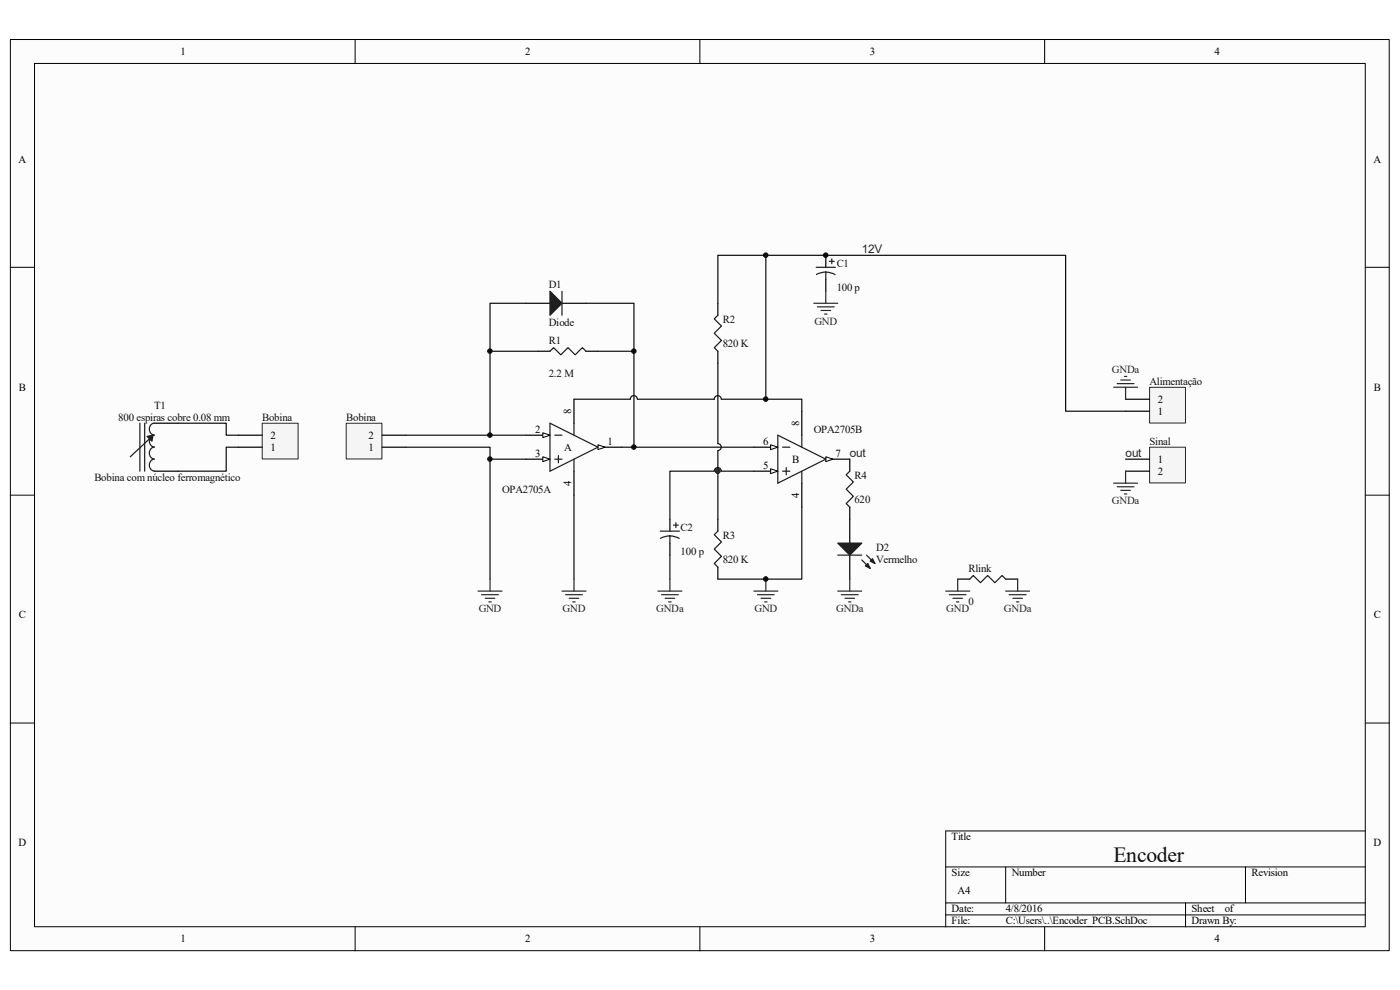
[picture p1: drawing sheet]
<svg xmlns="http://www.w3.org/2000/svg" width="297mm" height="210mm" viewBox="0 0 297 210" stroke-linecap="round" stroke-linejoin="round" font-family="sans-serif">
<path d="M2.2 8.4h292.5v193.3h-292.5z" fill="#fcfcfc"/>
<path d="M2.2 8.4h292.5v193.3h-292.5z" fill="none" stroke="#000" stroke-width=".21"/>
<path d="M7.4 13.5h282.2v183.1h-282.2z" fill="#fcfcfc"/>
<g fill="none" stroke="#000" stroke-width=".21">
<path d="M7.3 13.5h282.3v183.1h-282.3zM75.3 8.4v5.1M148.5 8.4v5.1M221.6 8.4v5.1M2.2 56.7h5.1M289.7 56.7h5.1M2.2 105h5.1M289.7 105h5.1M2.2 153.4h5.1M289.7 153.4h5.1M289.7 176.3h-89.1v20.3M75.3 196.6v5.1"/>
<path d="M148.5 196.6v5.1M200.6 183.9h89.1M200.6 191.5h89.1M200.6 194.1h89.1M213.4 183.9v7.6M221.6 196.6v5.1M251.5 191.5v5.1M264.2 183.9v7.6"/>
</g>
<circle cx="152.3" cy="99.9" r=".48" fill="#0e0e0e" stroke="#0e0e0e" stroke-width=".21"/>
<path d="M111.6 92.3h5.1" fill="none" stroke="#000" stroke-width=".25"/>
<path d="M115.2 91.8l1.5 .5-1.5 .5z" fill="#fcfcfc" stroke="#000" stroke-width=".21"/>
<path d="M111.6 97.4h5.1" fill="none" stroke="#000" stroke-width=".25"/>
<path d="M115.2 96.9l1.5 .5-1.5 .5z" fill="#fcfcfc" stroke="#000" stroke-width=".21"/>
<path d="M126.9 94.9h5" fill="none" stroke="#000" stroke-width=".25"/>
<path d="M126.9 94.4l1.5 .5-1.5 .5z" fill="#fcfcfc" stroke="#000" stroke-width=".21"/>
<g fill="none" stroke="#1c1c1c" stroke-width=".25">
<path d="M116.7 74.5l.7-.8 1.6 1.6 1.5-1.6 1.5 1.6 1.5-1.6 .8 .8M119.2 61.8v5.1M152.3 66.9l-.8 .7 1.6 1.6-1.6 1.5 1.6 1.5-1.6 1.5 .8 .8M116.7 89.8l10.2 5.1-10.2 5.1zM117.7 92.3h1.5M117.7 97.4h1.5M118.5 96.6v1.6M121.8 89.8v2.5M121.8 97.4v2.6M180.3 100l-.8 .7 1.5 1.5-1.5 1.6 1.5 1.5-1.5 1.5 .8 .8M152.3 112.7l-.8 .7 1.6 1.6-1.6 1.5 1.6 1.5-1.6 1.5 .8 .8M177.7 117.8h5.1"/>
<path d="M182.8 118.8l1.8 1.8M183.8 117.8l1.8 1.7"/>
</g>
<g fill="none" stroke="#000" stroke-width=".25">
<path d="M111.6 64.3h5.1M114.1 74.5h2.6M119.2 64.3h5.1M124.3 74.5h2.6M152.3 64.3v2.6M152.3 74.5v2.6M121.8 84.7v5.1M121.8 100v5M159.9 100h5.1M180.3 97.4v2.6M152.3 110.1v2.6M180.3 107.6v7.6"/>
<path d="M180.3 117.8v5.1M152.3 120.3v2.6"/>
</g>
<g fill="#1c1c1c" stroke="#1c1c1c" stroke-width=".25">
<path d="M116.7 61.8l2.5 2.5-2.5 2.6z"/>
<path d="M177.7 115.2h5.1l-2.5 2.6z"/>
<path d="M183.6 120.1l.5-.6 .5 1.1z"/>
<path d="M185.1 118.5l.5 1-1-.5z"/>
</g>
<path d="M163.5 99.4l1.5 .6-1.5 .5z" fill="#fcfcfc" stroke="#000" stroke-width=".21"/>
<path d="M159.9 94.9h5.1" fill="none" stroke="#000" stroke-width=".25"/>
<path d="M163.5 94.4l1.5 .5-1.5 .5z" fill="#fcfcfc" stroke="#000" stroke-width=".21"/>
<path d="M175.2 97.4h5.1" fill="none" stroke="#000" stroke-width=".25"/>
<path d="M175.2 96.9l1.5 .5-1.5 .5z" fill="#fcfcfc" stroke="#000" stroke-width=".21"/>
<path d="M165 92.3l10.2 5.1-10.2 5.1zM166 94.9h1.6M166 100h1.6M166.8 99.2v1.5M170.1 92.3v2.6M170.1 100v2.5" fill="none" stroke="#1c1c1c" stroke-width=".25"/>
<path d="M170.1 87.2v5.1M170.1 102.5v5.1" fill="none" stroke="#000" stroke-width=".25"/>
<path d="M73.5 89.8h7.5v7.6h-7.5z" fill="#f5f5f5"/>
<path d="M73.4 89.8h7.6v7.6h-7.6z" fill="none" stroke="#262626" stroke-width=".21"/>
<path d="M81.1 94.9h5.1M81.1 92.3h5.1" fill="none" stroke="#000" stroke-width=".25"/>
<path d="M104 74.5h10.1M111.6 64.3h-7.6v28M124.3 64.3h10.2v10.2M126.9 74.5h7.6v20.4h-2.6M152.3 77.1v17a.74 .74 0 0 1 .7 .7 .74 .74 0 0 1-.7 .8M86.2 94.9h17.8v2.5h7.6M86.2 92.3h25.4M134.5 94.9h25.4M152.3 95.6v14.5" fill="none" stroke="#0e0e0e" stroke-width=".25"/>
<path d="M243.9 82.2h7.6v7.5h-7.6z" fill="#f5f5f5"/>
<path d="M243.9 82.2h7.6v7.5h-7.6z" fill="none" stroke="#262626" stroke-width=".21"/>
<path d="M175.2 54.2v2.5M175.2 59.2v2.6M238.8 84.7h5.1M238.8 87.2h5.1" fill="none" stroke="#000" stroke-width=".25"/>
<path d="M162.5 54.2v30.5M152.3 64.3v-10.1h73.8v33h12.7M135.2 84.7a.74 .74 0 0 0-.7-.8 .74 .74 0 0 0-.8 .8h-11.9M153 84.7a.74 .74 0 0 0-.7-.8 .74 .74 0 0 0-.8 .8h-16.2M153.1 84.7h17v2.5M121.8 105v17.9" fill="none" stroke="#0e0e0e" stroke-width=".25"/>
<path d="M173.2 56.7h4M175.2 57.7l1.2 .2 .8 .4M175.2 57.7l-.8 .1-1.2 .4M175.2 57.7v1.5M176 55.4h1M176.5 54.9v1" fill="none" stroke="#1c1c1c" stroke-width=".25"/>
<path d="M172.6 64.3h5.1M173.4 65.1h3.6M174.2 65.9h2M174.9 66.6h.5M175.2 61.8v2.5M159.9 125.4h5.1M160.7 126.2h3.6M161.5 126.9h2M162.2 127.7h.5M162.5 122.9v2.5" fill="none" stroke="#262626" stroke-width=".25"/>
<path d="M243.9 94.9h7.6v7.5h-7.6z" fill="#f5f5f5"/>
<path d="M243.9 94.9h7.6v7.5h-7.6z" fill="none" stroke="#262626" stroke-width=".21"/>
<path d="M32.7 100h5.1M32.7 89.8h5.1M238.8 97.4h5.1M238.8 100h5.1M142.1 110.1v2.6M142.1 115.2v2.6M203.2 122.9h2.5M213.4 122.9h2.5" fill="none" stroke="#000" stroke-width=".25"/>
<g fill="none" stroke="#262626" stroke-width=".25">
<path d="M238.5 79.9h.5M236.2 82.1h5.1M237 81.4h3.6M237.8 80.6h2M238.8 82.1v2.6M238.8 100v2.5M236.2 102.5h5.1M237 103.3h3.6M237.8 104h2M238.5 104.8h.5M101.4 125.4h5.1M102.2 126.2h3.5"/>
<path d="M102.9 126.9h2.1M103.7 127.7h.5M104 122.9v2.5M119.2 125.4h5.1M120 126.2h3.5M120.8 126.9h2M121.5 127.7h.5M121.8 122.9v2.5M139.6 125.4h5.1M140.3 126.2h3.6M141.1 126.9h2M141.9 127.7h.5"/>
<path d="M142.1 122.9v2.5M177.7 125.4h5.1M178.5 126.2h3.6M179.3 126.9h2M180 127.7h.5M180.3 122.9v2.5M200.6 125.4h5.1M201.4 126.2h3.6M202.2 126.9h2M202.9 127.7h.5M203.2 122.9v2.5M213.4 125.4h5"/>
<path d="M214.1 126.2h3.6M214.9 126.9h2M215.6 127.7h.6M215.9 122.9v2.5"/>
</g>
<g fill="none" stroke="#1c1c1c" stroke-width=".25">
<path d="M29.7 89.8v10.2M30.7 89.8v10.2M31.7 93.1l-4.1 3.8M32.7 89.8a1.27 1.27 0 0 0-1 1.2 1.27 1.27 0 0 0 1 1.3M32.7 92.3a1.27 1.27 0 0 0-1 1.3 1.27 1.27 0 0 0 1 1.2M32.7 94.9a1.27 1.27 0 0 0-1 1.2 1.27 1.27 0 0 0 1 1.3M32.7 97.4a1.27 1.27 0 0 0-1 1.3 1.27 1.27 0 0 0 1 1.2M140.1 112.7h4.1M142.1 113.7v1.5M142.1 113.7l1.2 .2 .8 .3M142.1 113.7l-.8 .1-1.2 .4M142.9 111.4h1"/>
<path d="M143.4 110.9v1M205.7 122.9l.8-.8 1.5 1.5 1.5-1.5 1.6 1.5 1.5-1.5 .8 .8"/>
</g>
<path d="M104 97.4v25.5M153 100a.74 .74 0 0 0-.7-.8 .74 .74 0 0 0-.8 .8h-9.4v10.1M153.1 100h6.8M142.1 117.8v5.1M170.1 107.6v15.3h-17.8" fill="none" stroke="#0e0e0e" stroke-width=".25"/>
<circle cx="152.3" cy="99.9" r=".48" fill="#262626" stroke="#262626" stroke-width=".21"/>
<path d="M31.2 92.6l1.3-.3-.3 1.3z" fill="#1c1c1c" stroke="#1c1c1c" stroke-width=".25"/>
<path d="M55.7 89.8h7.5v7.6h-7.5z" fill="#f5f5f5"/>
<path d="M55.6 89.8h7.6v7.6h-7.6z" fill="none" stroke="#262626" stroke-width=".21"/>
<path d="M50.5 94.9h5.1M50.5 92.3h5.1" fill="none" stroke="#000" stroke-width=".25"/>
<path d="M37.8 89.8h10.2v2.5h2.5M50.5 94.9h-2.5v5.1h-10.2" fill="none" stroke="#0e0e0e" stroke-width=".25"/>
<g fill="#0e0e0e" stroke="#0e0e0e" stroke-width=".21">
<circle cx="103.9" cy="97.4" r=".48"/>
<circle cx="103.9" cy="92.3" r=".48"/>
<circle cx="103.9" cy="74.5" r=".48"/>
<circle cx="134.5" cy="94.8" r=".48"/>
<circle cx="134.5" cy="74.5" r=".48"/>
<circle cx="162.4" cy="122.8" r=".48"/>
<circle cx="162.4" cy="84.7" r=".48"/>
<circle cx="162.4" cy="54.1" r=".48"/>
<circle cx="175.2" cy="54.1" r=".48"/>
</g>
<text font-size="4.6" fill="#0e0e0e" x="236.3" y="182.9">Encoder</text>
<g font-size="2.5" fill="#262626">
<text x="182.8" y="53.6">12V</text>
<text x="180.3" y="96.9">out</text>
<text x="238.8" y="96.9">out</text>
</g>
<g font-size="2.3">
<text x="38.3" y="11.6">1</text>
<text x="111.4" y="11.6">2</text>
<text x="184.5" y="11.6">3</text>
<text x="257.7" y="11.6">4</text>
<text x="3.9" y="34.5">A</text>
<text x="291.4" y="34.5">A</text>
<text x="4" y="82.8">B</text>
<text x="291.5" y="82.8">B</text>
<text x="121.2" y="87.8" transform="rotate(-90 121.2 87.8)">8</text>
<text x="245.7" y="85.4">2</text>
<text x="245.7" y="88">1</text>
<text x="57.4" y="95.6">1</text>
<text x="57.4" y="93">2</text>
<text x="78.2" y="95.6">1</text>
<text x="78.2" y="93">2</text>
<text x="113.5" y="91.8">2</text>
<text x="119.7" y="95.6">A</text>
<text x="128.9" y="94.3">1</text>
<text x="161.9" y="94.3">6</text>
<text x="169.5" y="90.3" transform="rotate(-90 169.5 90.3)">8</text>
<text x="113.5" y="96.9">3</text>
<text x="161.9" y="99.4">5</text>
<text x="168.1" y="98.1">B</text>
<text x="177.2" y="96.9">7</text>
<text x="245.7" y="98.1">1</text>
<text x="245.7" y="100.7">2</text>
<text x="121.2" y="103.1" transform="rotate(-90 121.2 103.1)">4</text>
<text x="169.5" y="105.7" transform="rotate(-90 169.5 105.7)">4</text>
<text x="4" y="131.2">C</text>
<text x="291.5" y="131.2">C</text>
<text x="3.9" y="179.5">D</text>
<text x="201.9" y="178.3">Title</text>
<text x="291.4" y="179.5">D</text>
<text x="201.9" y="185.9">Size</text>
<text x="214.6" y="185.9">Number</text>
<text x="265.5" y="185.9">Revision</text>
<text x="203.2" y="189.7">A4</text>
<text x="201.9" y="193.5">Date:</text>
<text x="201.9" y="196.1">File:</text>
<text x="213.4" y="193.5">4/8/2016</text>
<text x="213.4" y="196.1">C:\Users\..\Encoder_PCB.SchDoc</text>
<text x="252.8" y="196.1">Drawn By:</text>
<text x="252.8" y="193.5">Sheet</text>
<text x="259.8" y="193.5">of</text>
<text x="38.3" y="199.9">1</text>
<text x="111.4" y="199.9">2</text>
<text x="184.5" y="199.9">3</text>
<text x="257.7" y="199.9">4</text>
</g>
<g font-size="2.3" fill="#0e0e0e">
<text x="177.5" y="56.6">C1</text>
<text x="116.4" y="61">D1</text>
<text x="177.5" y="61.8">100 p</text>
<text x="116.4" y="69.1">Diode</text>
<text x="153.3" y="68.6">R2</text>
<text x="116.4" y="72.9">R1</text>
<text x="153.3" y="73.7">820 K</text>
<text x="116.4" y="80.1">2.2 M</text>
<text x="243.9" y="81.6">Alimentação</text>
<text x="25.1" y="89.2">800 espiras cobre 0.08 mm</text>
<text x="32.7" y="86.7">T1</text>
<text x="55.6" y="89.2">Bobina</text>
<text x="73.4" y="89.2">Bobina</text>
<text x="172.6" y="91.8">OPA2705B</text>
<text x="243.9" y="94.3">Sinal</text>
<text x="20" y="101.9">Bobina com núcleo ferromagnético</text>
<text x="181.3" y="101.7">R4</text>
<text x="106.5" y="104.5">OPA2705A</text>
<text x="181.3" y="106.8">620</text>
<text x="144.4" y="112.6">C2</text>
<text x="144.4" y="117.7">100 p</text>
<text x="153.3" y="119.5">820 K</text>
<text x="153.3" y="114.4">R3</text>
<text x="185.9" y="117">D2</text>
<text x="185.9" y="119.5">Vermelho</text>
<text x="205.5" y="121.3">Rlink</text>
<text x="205.5" y="128.4">0</text>
</g>
<g font-size="2.3" fill="#262626">
<text x="172.8" y="68.9">GND</text>
<text x="235.9" y="79">GNDa</text>
<text x="235.9" y="107">GNDa</text>
<text x="101.6" y="129.9">GND</text>
<text x="119.3" y="129.9">GND</text>
<text x="139.2" y="129.9">GNDa</text>
<text x="160.1" y="129.9">GND</text>
<text x="177.4" y="129.9">GNDa</text>
<text x="200.7" y="129.9">GND</text>
<text x="213" y="129.9">GNDa</text>
</g>
</svg>
